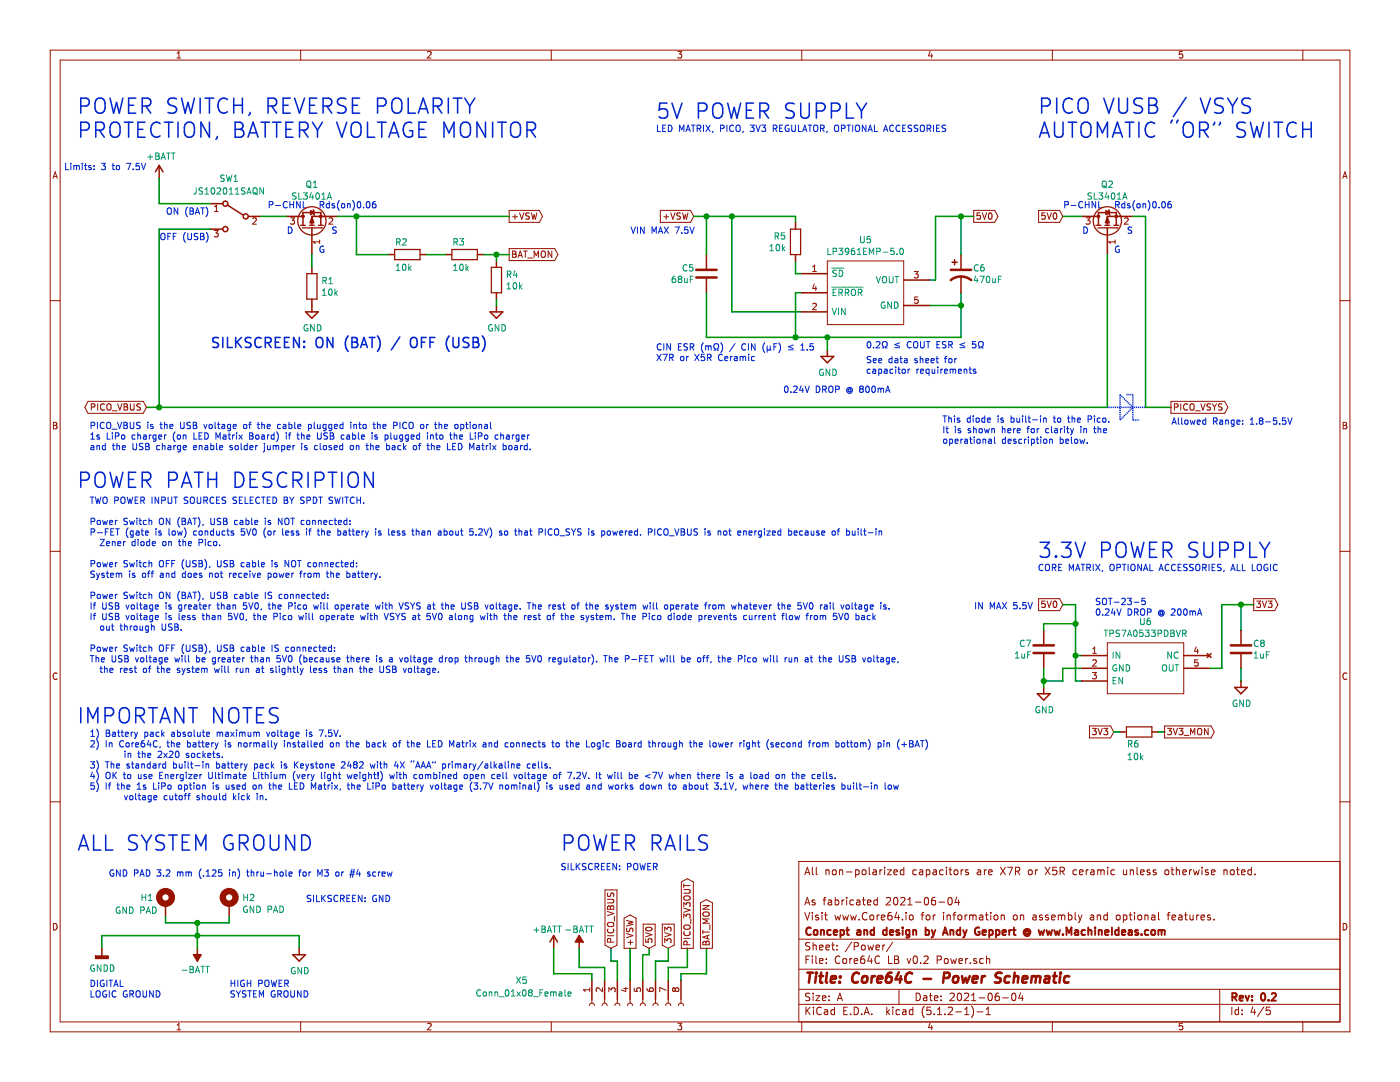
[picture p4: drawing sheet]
EESchema Schematic File Version 4
LIBS:Core64C LB v0.2-cache
EELAYER 29 0
EELAYER END
$Descr A 11000 8500
encoding utf-8
Sheet 4 5
Title "Core64C - Power Schematic"
Date "2021-06-04"
Rev "0.2"
Comp "Concept and design by Andy Geppert @ www.MachineIdeas.com"
Comment1 "Visit www.Core64.io for information on assembly and optional features."
Comment2 "As fabricated 2021-06-04"
Comment3 ""
Comment4 "All non-polarized capacitors are X7R or X5R ceramic unless otherwise noted."
$EndDescr
$Comp
L power:+BATT #PWR0101
U 1 1
P 1250 1400
AR Path="/5E7548ED/5D2956F9" Ref="#PWR0101"  Part="1" 
AR Path="/5E755AC8/5D254AE8/5D2956F9" Ref="#PWR?"  Part="1" 
F 0 "#PWR0101" H 1250 1250 50  0001 C CNN
F 1 "+BATT" H 1265 1573 50  0000 C CNN
F 2 "" H 1250 1400 50  0001 C CNN
F 3 "" H 1250 1400 50  0001 C CNN
	1    1250 1400
	1    0    0    -1  
$EndComp
$Comp
L power:-BATT #PWR0104
U 1 1
P 1550 7450
AR Path="/5E7548ED/5D30A5B6" Ref="#PWR0104"  Part="1" 
AR Path="/5E755AC8/5D254AE8/5D30A5B6" Ref="#PWR?"  Part="1" 
F 0 "#PWR0104" H 1550 7300 50  0001 C CNN
F 1 "-BATT" H 1565 7623 50  0000 C CNN
F 2 "" H 1550 7450 50  0001 C CNN
F 3 "" H 1550 7450 50  0001 C CNN
	1    1550 7450
	-1   0    0    1   
$EndComp
Text Notes 8150 4500 0    50   ~ 0
CORE MATRIX, OPTIONAL ACCESSORIES, ALL LOGIC
$Comp
L Switch:SW_SPDT SW1
U 1 1
P 1850 1700
AR Path="/5E7548ED/5E9AF194" Ref="SW1"  Part="1" 
AR Path="/5E755AC8/5D254AE8/5E9AF194" Ref="SW?"  Part="1" 
F 0 "SW1" H 1900 2000 50  0000 C CNN
F 1 "JS102011SAQN" H 1900 1900 50  0000 C CNN
F 2 "Button_Switch_SMD:SW_SPDT_CK-JS102011SAQN_Core64_Recessed" H 1850 1700 50  0001 C CNN
F 3 "~" H 1850 1700 50  0001 C CNN
F 4 "C221660" H 1850 1700 50  0001 C CNN "LCSC"
	1    1850 1700
	-1   0    0    -1  
$EndComp
$Comp
L power:-BATT #PWR0106
U 1 1
P 4550 7450
AR Path="/5E7548ED/5E792BE2" Ref="#PWR0106"  Part="1" 
AR Path="/5E755AC8/5D254AE8/5E792BE2" Ref="#PWR?"  Part="1" 
F 0 "#PWR0106" H 4550 7300 50  0001 C CNN
F 1 "-BATT" H 4550 7600 50  0000 C CNN
F 2 "" H 4550 7450 50  0001 C CNN
F 3 "" H 4550 7450 50  0001 C CNN
	1    4550 7450
	1    0    0    -1  
$EndComp
Wire Wire Line
	1250 1400 1250 1600
Text GLabel 9850 4750 2    50   Output ~ 0
3V3
Text Notes 600  1100 0    118  ~ 0
POWER SWITCH, REVERSE POLARITY\nPROTECTION, BATTERY VOLTAGE MONITOR
Text Notes 8150 4400 0    118  ~ 0
3.3V POWER SUPPLY
Text Notes 5150 1050 0    50   ~ 0
LED MATRIX, PICO, 3V3 REGULATOR, OPTIONAL ACCESSORIES
$Comp
L Device:R R?
U 1 1
P 3900 2200
AR Path="/5E755787/5E800BC7" Ref="R?"  Part="1" 
AR Path="/5E755AC8/5D2551FF/5E800BC7" Ref="R?"  Part="1" 
AR Path="/5E7548ED/5E800BC7" Ref="R4"  Part="1" 
F 0 "R4" H 3970 2246 50  0000 L CNN
F 1 "10k" H 3970 2155 50  0000 L CNN
F 2 "Resistor_SMD:R_0805_2012Metric" V 3830 2200 50  0001 C CNN
F 3 "~" H 3900 2200 50  0001 C CNN
F 4 "C17414" H 3900 2200 50  0001 C CNN "LCSC"
	1    3900 2200
	1    0    0    -1  
$EndComp
Text GLabel 4000 2000 2    50   Output ~ 0
BAT_MON
Text Notes 600  6700 0    118  ~ 0
ALL SYSTEM GROUND
$Comp
L Connector:Conn_01x08_Female J?
U 1 1
P 4950 7900
AR Path="/5E75D6AB/5E8E7260" Ref="J?"  Part="1" 
AR Path="/5E7548ED/5E8E7260" Ref="X5"  Part="1" 
F 0 "X5" V 4750 8700 50  0000 L CNN
F 1 "Conn_01x08_Female" V 4850 8350 50  0000 L CNN
F 2 "Connector_PinSocket_2.54mm:PinSocket_1x08_P2.54mm_Vertical" H 4950 7900 50  0001 C CNN
F 3 "~" H 4950 7900 50  0001 C CNN
F 4 "DNP" H 4950 7900 50  0001 C CNN "Populate"
F 5 "Yes" H 4950 7900 50  0001 C CNN "User Optional"
	1    4950 7900
	0    -1   1    0   
$EndComp
Text GLabel 5250 7450 1    50   Input ~ 0
3V3
Wire Wire Line
	1250 1600 1650 1600
$Comp
L power:+BATT #PWR0157
U 1 1
P 4350 7450
AR Path="/5E7548ED/5E8F0624" Ref="#PWR0157"  Part="1" 
AR Path="/5E755AC8/5D254AE8/5E8F0624" Ref="#PWR?"  Part="1" 
F 0 "#PWR0157" H 4350 7300 50  0001 C CNN
F 1 "+BATT" H 4400 7600 50  0000 C CNN
F 2 "" H 4350 7450 50  0001 C CNN
F 3 "" H 4350 7450 50  0001 C CNN
	1    4350 7450
	-1   0    0    -1  
$EndComp
Text GLabel 4950 7450 1    50   Output ~ 0
+VSW
Wire Wire Line
	4350 7450 4350 7650
Wire Wire Line
	4650 7650 4650 7700
Wire Wire Line
	4750 7600 4750 7700
Wire Wire Line
	4800 7450 4800 7550
Wire Wire Line
	4850 7550 4850 7700
Wire Wire Line
	5250 7450 5250 7550
Wire Wire Line
	5250 7550 5150 7550
Wire Wire Line
	5150 7550 5150 7700
Wire Wire Line
	5400 7450 5400 7600
Wire Wire Line
	5400 7600 5250 7600
Wire Wire Line
	5250 7600 5250 7700
Wire Wire Line
	5550 7450 5550 7650
Wire Wire Line
	5550 7650 5350 7650
Wire Wire Line
	5350 7650 5350 7700
Wire Wire Line
	5050 7500 5050 7700
$Comp
L Mechanical:MountingHole_Pad H2
U 1 1
P 1800 7100
F 0 "H2" H 1900 7150 50  0000 L CNN
F 1 "GND PAD" H 1900 7057 50  0000 L CNN
F 2 "MountingHole:MountingHole_3.2mm_M3_Pad_Via" H 1800 7100 50  0001 C CNN
F 3 "None..." H 1800 7100 50  0001 C CNN
F 4 "DNP" H 1800 7100 50  0001 C CNN "Populate"
F 5 "Mounting Hole" H 1800 7100 50  0001 C CNN "Description"
	1    1800 7100
	1    0    0    -1  
$EndComp
$Comp
L Mechanical:MountingHole_Pad H1
U 1 1
P 1300 7100
F 0 "H1" H 1100 7150 50  0000 L CNN
F 1 "GND PAD" H 900 7050 50  0000 L CNN
F 2 "MountingHole:MountingHole_3.2mm_M3_Pad_Via" H 1300 7100 50  0001 C CNN
F 3 "None..." H 1300 7100 50  0001 C CNN
F 4 "DNP" H 1300 7100 50  0001 C CNN "Populate"
F 5 "Mounting Hole" H 1300 7100 50  0001 C CNN "Description"
	1    1300 7100
	1    0    0    -1  
$EndComp
Text Notes 4400 6700 0    118  ~ 0
POWER RAILS
Wire Wire Line
	5050 7500 5100 7500
Wire Wire Line
	5100 7500 5100 7450
Wire Wire Line
	1550 7350 1550 7450
Wire Wire Line
	2350 7450 2350 7350
Text Notes 1800 7850 0    50   ~ 0
HIGH POWER\nSYSTEM GROUND
$Comp
L power:GND #PWR0115
U 1 1
P 2350 7450
AR Path="/5E7548ED/5E8C20D5" Ref="#PWR0115"  Part="1" 
AR Path="/5E755AC8/5D254AE8/5E8C20D5" Ref="#PWR?"  Part="1" 
F 0 "#PWR0115" H 2350 7200 50  0001 C CNN
F 1 "GND" H 2355 7275 50  0000 C CNN
F 2 "" H 2350 7450 50  0001 C CNN
F 3 "" H 2350 7450 50  0001 C CNN
	1    2350 7450
	1    0    0    -1  
$EndComp
Text Notes 700  7850 0    50   ~ 0
DIGITAL\nLOGIC GROUND
Connection ~ 1550 7350
Wire Wire Line
	1550 7350 2350 7350
$Comp
L power:GND #PWR0167
U 1 1
P 3900 2400
AR Path="/5E7548ED/5E93E34A" Ref="#PWR0167"  Part="1" 
AR Path="/5E755AC8/5D254AE8/5E93E34A" Ref="#PWR?"  Part="1" 
F 0 "#PWR0167" H 3900 2150 50  0001 C CNN
F 1 "GND" H 3905 2225 50  0000 C CNN
F 2 "" H 3900 2400 50  0001 C CNN
F 3 "" H 3900 2400 50  0001 C CNN
	1    3900 2400
	1    0    0    -1  
$EndComp
Wire Wire Line
	3900 2350 3900 2400
$Comp
L Device:C C?
U 1 1
P 9750 5100
AR Path="/5E755787/5EBB706E" Ref="C?"  Part="1" 
AR Path="/5E755AC8/5D2551FF/5EBB706E" Ref="C?"  Part="1" 
AR Path="/5EA63449/5EBB706E" Ref="C?"  Part="1" 
AR Path="/5E7548ED/5EBB706E" Ref="C8"  Part="1" 
F 0 "C8" H 9841 5146 50  0000 L CNN
F 1 "1uF" H 9841 5055 50  0000 L CNN
F 2 "Capacitor_SMD:C_0805_2012Metric" H 9750 5100 50  0001 C CNN
F 3 "~" H 9750 5100 50  0001 C CNN
F 4 "C16834" H 9750 5100 50  0001 C CNN "LCSC"
	1    9750 5100
	1    0    0    -1  
$EndComp
Wire Wire Line
	1300 7200 1300 7250
Wire Wire Line
	800  7350 1550 7350
Wire Wire Line
	800  7350 800  7450
Text Notes 2250 1850 0    50   ~ 0
D
Text Notes 2500 2000 0    50   ~ 0
G
Text Notes 2600 1850 0    50   ~ 0
S
$Comp
L power:GND #PWR0110
U 1 1
P 2450 2400
AR Path="/5E7548ED/5F53E985" Ref="#PWR0110"  Part="1" 
AR Path="/5E755AC8/5D254AE8/5F53E985" Ref="#PWR?"  Part="1" 
F 0 "#PWR0110" H 2450 2150 50  0001 C CNN
F 1 "GND" H 2455 2225 50  0000 C CNN
F 2 "" H 2450 2400 50  0001 C CNN
F 3 "" H 2450 2400 50  0001 C CNN
	1    2450 2400
	1    0    0    -1  
$EndComp
Text Notes 1650 2750 0    79   ~ 0
SILKSCREEN: ON (BAT) / OFF (USB)
Text GLabel 4000 1700 2    50   Output ~ 0
+VSW
Text GLabel 5450 1700 0    50   Input ~ 0
+VSW
$Comp
L power:GND #PWR0113
U 1 1
P 6500 2750
AR Path="/5E7548ED/5F56E724" Ref="#PWR0113"  Part="1" 
AR Path="/5E755AC8/5D254AE8/5F56E724" Ref="#PWR?"  Part="1" 
F 0 "#PWR0113" H 6500 2500 50  0001 C CNN
F 1 "GND" H 6505 2575 50  0000 C CNN
F 2 "" H 6500 2750 50  0001 C CNN
F 3 "" H 6500 2750 50  0001 C CNN
	1    6500 2750
	1    0    0    -1  
$EndComp
Text Notes 5150 950  0    118  ~ 0
5V POWER SUPPLY
Text GLabel 7650 1700 2    50   Output ~ 0
5V0
Text GLabel 5100 7450 1    50   Input ~ 0
5V0
Text GLabel 4800 7450 1    50   Input ~ 0
PICO_VBUS
Wire Wire Line
	1550 7250 1300 7250
$Comp
L power:GNDD #PWR0103
U 1 1
P 800 7450
AR Path="/5E7548ED/5D31E05B" Ref="#PWR0103"  Part="1" 
AR Path="/5E755AC8/5D254AE8/5D31E05B" Ref="#PWR?"  Part="1" 
F 0 "#PWR0103" H 800 7200 50  0001 C CNN
F 1 "GNDD" H 804 7295 50  0000 C CNN
F 2 "" H 800 7450 50  0001 C CNN
F 3 "" H 800 7450 50  0001 C CNN
	1    800  7450
	1    0    0    -1  
$EndComp
Wire Wire Line
	1550 7250 1550 7350
Wire Wire Line
	1550 7250 1800 7250
Wire Wire Line
	1800 7250 1800 7200
Connection ~ 1550 7250
Text Notes 2100 1650 0    50   ~ 0
P-CHNL
Wire Wire Line
	4350 7650 4650 7650
Wire Wire Line
	4550 7600 4750 7600
Wire Wire Line
	4800 7550 4850 7550
Wire Wire Line
	4950 7450 4950 7700
Text Notes 8600 4850 0    50   ~ 0
SOT-23-5\n0.24V DROP @ 200mA
$Comp
L power:GND #PWR0119
U 1 1
P 8200 5400
AR Path="/5E7548ED/5F5C202C" Ref="#PWR0119"  Part="1" 
AR Path="/5E755AC8/5D254AE8/5F5C202C" Ref="#PWR?"  Part="1" 
F 0 "#PWR0119" H 8200 5150 50  0001 C CNN
F 1 "GND" H 8205 5225 50  0000 C CNN
F 2 "" H 8200 5400 50  0001 C CNN
F 3 "" H 8200 5400 50  0001 C CNN
	1    8200 5400
	1    0    0    -1  
$EndComp
$Comp
L Device:C C?
U 1 1
P 8200 5100
AR Path="/5E755787/5F5DC13F" Ref="C?"  Part="1" 
AR Path="/5E755AC8/5D2551FF/5F5DC13F" Ref="C?"  Part="1" 
AR Path="/5EA63449/5F5DC13F" Ref="C?"  Part="1" 
AR Path="/5E7548ED/5F5DC13F" Ref="C7"  Part="1" 
F 0 "C7" H 8291 5146 50  0000 L CNN
F 1 "1uF" H 8291 5055 50  0000 L CNN
F 2 "Capacitor_SMD:C_0805_2012Metric" H 8200 5100 50  0001 C CNN
F 3 "~" H 8200 5100 50  0001 C CNN
F 4 "C16834" H 8200 5100 50  0001 C CNN "LCSC"
	1    8200 5100
	-1   0    0    -1  
$EndComp
Wire Wire Line
	9500 5250 9600 5250
$Comp
L power:GND #PWR0160
U 1 1
P 9750 5350
AR Path="/5E7548ED/5F5FF918" Ref="#PWR0160"  Part="1" 
AR Path="/5E755AC8/5D254AE8/5F5FF918" Ref="#PWR?"  Part="1" 
F 0 "#PWR0160" H 9750 5100 50  0001 C CNN
F 1 "GND" H 9755 5175 50  0000 C CNN
F 2 "" H 9750 5350 50  0001 C CNN
F 3 "" H 9750 5350 50  0001 C CNN
	1    9750 5350
	1    0    0    -1  
$EndComp
Wire Wire Line
	9600 5250 9600 4750
Wire Wire Line
	9750 5250 9750 5350
Wire Wire Line
	8200 4950 8200 4900
Wire Wire Line
	8200 4900 8450 4900
Wire Wire Line
	8450 5150 8500 5150
Wire Wire Line
	8450 5150 8450 5350
Wire Wire Line
	8450 5350 8500 5350
Connection ~ 8450 5150
Connection ~ 8450 4900
Wire Wire Line
	8450 4900 8450 5150
Wire Wire Line
	8500 5250 8350 5250
Wire Wire Line
	8350 5250 8350 5350
Wire Wire Line
	8200 5250 8200 5350
Wire Wire Line
	8350 5350 8200 5350
Connection ~ 8200 5350
Wire Wire Line
	8200 5350 8200 5400
Text GLabel 8350 4750 0    50   Input ~ 0
5V0
$Comp
L Device:C C?
U 1 1
P 5550 2150
AR Path="/5E755787/5F69C890" Ref="C?"  Part="1" 
AR Path="/5E755AC8/5D2551FF/5F69C890" Ref="C?"  Part="1" 
AR Path="/5EA63449/5F69C890" Ref="C?"  Part="1" 
AR Path="/5E7548ED/5F69C890" Ref="C5"  Part="1" 
F 0 "C5" H 5641 2196 50  0000 L CNN
F 1 "68uF" H 5641 2105 50  0000 L CNN
F 2 "Capacitor_SMD:C_1206_3216Metric" H 5550 2150 50  0001 C CNN
F 3 "https://product.tdk.com/en/search/capacitor/ceramic/mlcc/info?part_no=C3216X5R1A686M160AC" H 5550 2150 50  0001 C CNN
	1    5550 2150
	-1   0    0    -1  
$EndComp
Wire Wire Line
	6300 2300 6250 2300
Wire Wire Line
	7300 2400 7550 2400
Wire Wire Line
	7300 2200 7350 2200
Wire Wire Line
	7550 2300 7550 2400
Connection ~ 7550 2400
Wire Wire Line
	8350 4750 8450 4750
Wire Wire Line
	8450 4750 8450 4900
Wire Wire Line
	7550 2400 7550 2650
Wire Wire Line
	5550 2300 5550 2650
Wire Wire Line
	5550 2650 6250 2650
Wire Wire Line
	6500 2650 6500 2750
Wire Wire Line
	5450 1700 5550 1700
Connection ~ 5550 1700
Wire Wire Line
	6300 2150 6250 2150
Wire Wire Line
	6250 2150 6250 2050
Wire Wire Line
	6250 1700 6250 1750
$Comp
L Device:R R?
U 1 1
P 6250 1900
AR Path="/5E755787/5F535DE4" Ref="R?"  Part="1" 
AR Path="/5E755AC8/5D2551FF/5F535DE4" Ref="R?"  Part="1" 
AR Path="/5E7548ED/5F535DE4" Ref="R5"  Part="1" 
F 0 "R5" H 6320 1946 50  0000 L CNN
F 1 "10k" H 6320 1855 50  0000 L CNN
F 2 "Resistor_SMD:R_0805_2012Metric" V 6180 1900 50  0001 C CNN
F 3 "~" H 6250 1900 50  0001 C CNN
F 4 "C17414" H 6250 1900 50  0001 C CNN "LCSC"
	1    6250 1900
	-1   0    0    -1  
$EndComp
Wire Wire Line
	5550 1700 5750 1700
Wire Wire Line
	5550 1700 5550 2000
Wire Wire Line
	5750 1700 5750 2450
Wire Wire Line
	5750 2450 6300 2450
Connection ~ 5750 1700
Connection ~ 6500 2650
Wire Wire Line
	6500 2650 7550 2650
Wire Wire Line
	6250 2300 6250 2650
Connection ~ 6250 2650
Wire Wire Line
	6250 2650 6500 2650
Text Notes 5150 2850 0    50   ~ 0
CIN ESR (mΩ) / CIN (μF) ≤ 1.5\nX7R or X5R Ceramic
Text Notes 6800 2750 0    50   ~ 0
0.2Ω ≤ COUT ESR ≤ 5Ω
Text Notes 6800 2950 0    50   ~ 0
See data sheet for\ncapacitor requirements
Text Notes 850  6900 0    50   ~ 0
GND PAD 3.2 mm (.125 in) thru-hole for M3 or #4 screw
Text Notes 2400 7100 0    50   ~ 0
SILKSCREEN: GND
Text Notes 4400 6850 0    50   ~ 0
SILKSCREEN: POWER
Text Notes 1300 1700 0    50   ~ 0
ON (BAT)
Text Notes 1250 1900 0    50   ~ 0
OFF (USB)
$Comp
L Device:R R?
U 1 1
P 2450 2250
AR Path="/5E755787/5FB0C27F" Ref="R?"  Part="1" 
AR Path="/5E755AC8/5D2551FF/5FB0C27F" Ref="R?"  Part="1" 
AR Path="/5E7548ED/5FB0C27F" Ref="R1"  Part="1" 
F 0 "R1" H 2520 2296 50  0000 L CNN
F 1 "10k" H 2520 2205 50  0000 L CNN
F 2 "Resistor_SMD:R_0805_2012Metric" V 2380 2250 50  0001 C CNN
F 3 "~" H 2450 2250 50  0001 C CNN
F 4 "C17414" H 2450 2250 50  0001 C CNN "LCSC"
	1    2450 2250
	1    0    0    -1  
$EndComp
$Comp
L Device:Q_PMOS_GSD Q1
U 1 1
P 2450 1800
F 0 "Q1" V 2796 1800 50  0000 C CNN
F 1 "SL3401A" V 2703 1800 50  0000 C CNN
F 2 "Digikey:SOT-23-3" H 2650 1900 50  0001 C CNN
F 3 "https://www.infineon.com/dgdl/BSS315P_Rev2.3.pdf?folderId=db3a304314dca38901154a72e3951a65&fileId=db3a304330f686060130ff61f31b7f06" H 2450 1800 50  0001 C CNN
F 4 "C350311" V 2450 1800 50  0001 C CNN "LCSC"
F 5 "P-Channel 30V 4.2A 2V @ 250uA 50mΩ @ 4.2A,10V 1.4W SOT-23 MOSFETs RoHS" H 2450 1800 50  0001 C CNN "Description"
	1    2450 1800
	0    -1   -1   0   
$EndComp
Text Notes 2500 1650 0    50   ~ 0
Rds(on)0.06
Text Notes 4950 1850 0    50   ~ 0
VIN MAX 7.5V
Text Notes 6150 3100 0    50   ~ 0
0.24V DROP @ 800mA
Text Notes 7650 4800 0    50   ~ 0
IN MAX 5.5V
Wire Wire Line
	5750 1700 6250 1700
Wire Wire Line
	1250 3200 1250 1800
Wire Wire Line
	2050 1700 2250 1700
Wire Wire Line
	2450 2000 2450 2100
$Comp
L Device:R R?
U 1 1
P 3200 2000
AR Path="/5E755787/61185D18" Ref="R?"  Part="1" 
AR Path="/5E755AC8/5D2551FF/61185D18" Ref="R?"  Part="1" 
AR Path="/5E7548ED/61185D18" Ref="R2"  Part="1" 
F 0 "R2" V 3100 1900 50  0000 L CNN
F 1 "10k" V 3300 1900 50  0000 L CNN
F 2 "Resistor_SMD:R_0805_2012Metric" V 3130 2000 50  0001 C CNN
F 3 "~" H 3200 2000 50  0001 C CNN
F 4 "C17414" H 3200 2000 50  0001 C CNN "LCSC"
	1    3200 2000
	0    1    1    0   
$EndComp
$Comp
L Device:R R?
U 1 1
P 3650 2000
AR Path="/5E755787/611871D3" Ref="R?"  Part="1" 
AR Path="/5E755AC8/5D2551FF/611871D3" Ref="R?"  Part="1" 
AR Path="/5E7548ED/611871D3" Ref="R3"  Part="1" 
F 0 "R3" V 3550 1900 50  0000 L CNN
F 1 "10k" V 3750 1900 50  0000 L CNN
F 2 "Resistor_SMD:R_0805_2012Metric" V 3580 2000 50  0001 C CNN
F 3 "~" H 3650 2000 50  0001 C CNN
F 4 "C17414" H 3650 2000 50  0001 C CNN "LCSC"
	1    3650 2000
	0    1    1    0   
$EndComp
Wire Wire Line
	3350 2000 3500 2000
Wire Wire Line
	7350 1700 7550 1700
Wire Wire Line
	9600 4750 9750 4750
Wire Wire Line
	9750 4750 9750 4950
Connection ~ 9750 4750
Wire Wire Line
	9750 4750 9850 4750
Wire Wire Line
	7350 1700 7350 2200
$Comp
L Device:CP1 C?
U 1 1
P 7550 2150
AR Path="/5E755787/5F69BA6F" Ref="C?"  Part="1" 
AR Path="/5E755AC8/5D2551FF/5F69BA6F" Ref="C?"  Part="1" 
AR Path="/5EA63449/5F69BA6F" Ref="C?"  Part="1" 
AR Path="/5E7548ED/5F69BA6F" Ref="C6"  Part="1" 
F 0 "C6" H 7641 2196 50  0000 L CNN
F 1 "470uF" H 7641 2105 50  0000 L CNN
F 2 "Capacitor_SMD:CP_Elec_6.3x7.7" H 7550 2150 50  0001 C CNN
F 3 "" H 7550 2150 50  0001 C CNN
F 4 "565-EMHL100ARA471MHA0GCT-ND" H 7550 2150 50  0001 C CNN "Digi-Key_PN"
F 5 "https://www.digikey.com/product-detail/en/united-chemi-con/EMZR100ADA471MF80G/565-4318-1-ND/5824833" H 7550 2150 50  0001 C CNN "DK_Detail_Page"
F 6 "Capacitor, Electrolytic ±20% 10V 6.3mm 7.7mm" H 7550 2150 50  0001 C CNN "Description"
F 7 "C335982" H 7550 2150 50  0001 C CNN "LCSC"
F 8 "United Chemi-Conn" H 7550 2150 50  0001 C CNN "Manufacturer"
F 9 "yes" H 7550 2150 50  0001 C CNN "Populate"
	1    7550 2150
	1    0    0    -1  
$EndComp
Wire Wire Line
	7550 2000 7550 1700
Connection ~ 7550 1700
Wire Wire Line
	7550 1700 7650 1700
Wire Wire Line
	3800 2000 3900 2000
Wire Wire Line
	3900 2050 3900 2000
Text Notes 9200 3350 0    50   ~ 0
Allowed Range: 1.8-5.5V
Text Notes 8500 1850 0    50   ~ 0
D
Text Notes 8750 2000 0    50   ~ 0
G
Text Notes 8850 1850 0    50   ~ 0
S
Text Notes 8350 1650 0    50   ~ 0
P-CHNL
$Comp
L Device:Q_PMOS_GSD Q2
U 1 1
P 8700 1800
F 0 "Q2" V 9046 1800 50  0000 C CNN
F 1 "SL3401A" V 8953 1800 50  0000 C CNN
F 2 "Digikey:SOT-23-3" H 8900 1900 50  0001 C CNN
F 3 "https://www.infineon.com/dgdl/BSS315P_Rev2.3.pdf?folderId=db3a304314dca38901154a72e3951a65&fileId=db3a304330f686060130ff61f31b7f06" H 8700 1800 50  0001 C CNN
F 4 "C350311" H 8700 1800 50  0001 C CNN "LCSC"
F 5 "P-Channel 30V 4.2A 2V @ 250uA 50mΩ @ 4.2A,10V 1.4W SOT-23 MOSFETs RoHS" H 8700 1800 50  0001 C CNN "Description"
	1    8700 1800
	0    -1   -1   0   
$EndComp
Text Notes 8750 1650 0    50   ~ 0
Rds(on)0.06
Wire Wire Line
	8900 1700 9000 1700
Wire Wire Line
	8700 3200 8700 2000
Wire Wire Line
	8350 1700 8500 1700
Wire Wire Line
	9000 1700 9000 3200
Wire Wire Line
	1150 3200 1250 3200
Text GLabel 8350 1700 0    50   Input ~ 0
5V0
Wire Wire Line
	9000 3200 9200 3200
Text GLabel 9200 3200 2    50   Output ~ 0
PICO_VSYS
Text GLabel 5400 7450 1    50   Output ~ 0
PICO_3V3OUT
Wire Wire Line
	4550 7450 4550 7600
Text GLabel 5550 7450 1    50   Output ~ 0
BAT_MON
Text GLabel 1150 3200 0    50   BiDi ~ 0
PICO_VBUS
Connection ~ 1250 3200
Wire Wire Line
	1250 1800 1650 1800
Connection ~ 3900 2000
Wire Wire Line
	3900 2000 4000 2000
Wire Wire Line
	1250 3200 8700 3200
Text Notes 700  5300 0    50   ~ 0
TWO POWER INPUT SOURCES SELECTED BY SPDT SWITCH.\n\nPower Switch ON (BAT), USB cable is NOT connected:\nP-FET (gate is low) conducts 5V0 (or less if the battery is less than about 5.2V) so that PICO_SYS is powered. PICO_VBUS is not energized because of built-in\n  Zener diode on the Pico.\n\nPower Switch OFF (USB), USB cable is NOT connected:\nSystem is off and does not receive power from the battery.\n\nPower Switch ON (BAT), USB cable IS connected:\nIf USB voltage is greater than 5V0, the Pico will operate with VSYS at the USB voltage. The rest of the system will operate from whatever the 5V0 rail voltage is.\nIf USB voltage is less than 5V0, the Pico will operate with VSYS at 5V0 along with the rest of the system. The Pico diode prevents current flow from 5V0 back \n  out through USB.\n\nPower Switch OFF (USB), USB cable IS connected:\nThe USB voltage will be greater than 5V0 (because there is a voltage drop through the 5V0 regulator). The P-FET will be off, the Pico will run at the USB voltage, \n  the rest of the system will run at slightly less than the USB voltage.
Text Notes 8150 1100 0    118  ~ 0
PICO VUSB / VSYS\nAUTOMATIC “OR” SWITCH
Text Notes 7400 3500 0    50   ~ 0
This diode is built-in to the Pico.\nIt is shown here for clarity in the\noperational description below.
Text Notes 700  3550 0    50   ~ 0
PICO_VBUS is the USB voltage of the cable plugged into the PICO or the optional\n1s LiPo charger (on LED Matrix Board) if the USB cable is plugged into the LiPo charger\nand the USB charge enable solder jumper is closed on the back of the LED Matrix board.\n
Text Notes 600  3850 0    118  ~ 0
POWER PATH DESCRIPTION
$Comp
L Device:R R?
U 1 1
P 8950 5750
AR Path="/5E755787/60ABB2DF" Ref="R?"  Part="1" 
AR Path="/5E755AC8/5D2551FF/60ABB2DF" Ref="R?"  Part="1" 
AR Path="/60ABB2DF" Ref="R?"  Part="1" 
AR Path="/5E7548ED/60ABB2DF" Ref="R6"  Part="1" 
F 0 "R6" V 8850 5650 50  0000 L CNN
F 1 "10k" V 8750 5650 50  0000 L CNN
F 2 "Resistor_SMD:R_0805_2012Metric" V 8880 5750 50  0001 C CNN
F 3 "~" H 8950 5750 50  0001 C CNN
F 4 "C17414" H 8950 5750 50  0001 C CNN "LCSC"
	1    8950 5750
	0    1    -1   0   
$EndComp
Text GLabel 8750 5750 0    50   Input ~ 0
3V3
Wire Wire Line
	8750 5750 8800 5750
Wire Wire Line
	9100 5750 9150 5750
Text GLabel 9150 5750 2    50   Output ~ 0
3V3_MON
Wire Wire Line
	2650 1700 2800 1700
Wire Wire Line
	2800 2000 2800 1700
Connection ~ 2800 1700
Wire Wire Line
	2800 1700 4000 1700
Wire Wire Line
	2800 2000 3050 2000
Wire Notes Line
	8700 3200 9000 3200
Wire Notes Line
	8800 3100 8800 3300
Wire Notes Line
	8800 3300 8900 3200
Wire Notes Line
	8800 3100 8900 3200
Wire Notes Line
	8850 3100 8900 3100
Wire Notes Line
	8900 3100 8900 3300
Wire Notes Line
	8900 3300 8950 3300
Text Notes 700  6300 0    50   ~ 0
1) Battery pack absolute maximum voltage is 7.5V.\n2) In Core64C, the battery is normally installed on the back of the LED Matrix and connects to the Logic Board through the lower right (second from bottom) pin (+BAT)\n       in the 2x20 sockets.\n3) The standard built-in battery pack is Keystone 2482 with 4X “AAA” primary/alkaline cells.\n4) OK to use Energizer Ultimate Lithium (very light weight!) with combined open cell voltage of 7.2V. It will be <7V when there is a load on the cells.\n5) If the 1s LiPo option is used on the LED Matrix, the LiPo battery voltage (3.7V nominal) is used and works down to about 3.1V, where the batteries built-in low\n       voltage cutoff should kick in.
Text Notes 600  5700 0    118  ~ 0
IMPORTANT NOTES
Text Notes 500  1350 0    50   ~ 0
Limits: 3 to 7.5V
$Comp
L TPS7A0533PDBVR:TPS7A0533PDBVR U6
U 1 1
P 8500 5150
F 0 "U6" H 9000 5418 50  0000 C CNN
F 1 "TPS7A0533PDBVR" H 9000 5325 50  0000 C CNN
F 2 "TPS7A0533PDBVR:SOT95P280X145-5N" H 9350 5250 50  0001 L CNN
F 3 "http://www.ti.com/lit/gpn/tps7a05" H 9350 5150 50  0001 L CNN
F 4 "1-A, ultra-low-IQ, 200-mA low-dropout (LDO) regulator in a small-sized package" H 9350 5050 50  0001 L CNN "Description"
F 5 "1.45" H 9350 4950 50  0001 L CNN "Height"
F 6 "Texas Instruments" H 9350 4850 50  0001 L CNN "Manufacturer_Name"
F 7 "TPS7A0533PDBVR" H 9350 4750 50  0001 L CNN "Manufacturer_Part_Number"
F 8 "TPS7A0533PDBVR" H 9350 4650 50  0001 L CNN "Arrow Part Number"
F 9 "https://www.arrow.com/en/products/tps7a0533pdbvr/texas-instruments" H 9350 4550 50  0001 L CNN "Arrow Price/Stock"
F 10 "595-TPS7A0533PDBVR" H 9350 4450 50  0001 L CNN "Mouser Part Number"
F 11 "https://www.mouser.co.uk/ProductDetail/Texas-Instruments/TPS7A0533PDBVR?qs=vdi0iO8H4N0h9F4GOtQJBA%3D%3D" H 9350 4350 50  0001 L CNN "Mouser Price/Stock"
	1    8500 5150
	1    0    0    -1  
$EndComp
$Comp
L LP3961EMP-5.0:LP3961EMP-5.0 U5
U 1 1
P 6300 2150
F 0 "U5" H 6800 2418 50  0000 C CNN
F 1 "LP3961EMP-5.0" H 6800 2325 50  0000 C CNN
F 2 "LP3961EMP-5.0:SOT150P696X180-5N" H 7350 2250 50  0001 L CNN
F 3 "" H 7350 2150 50  0001 L CNN
F 4 "Fast Ultra Low Dropout Linear Regulators" H 7350 2050 50  0001 L CNN "Description"
F 5 "Texas Instruments" H 7350 1850 50  0001 L CNN "Manufacturer_Name"
F 6 "LP3961EMP-5.0" H 7350 1750 50  0001 L CNN "Manufacturer_Part_Number"
F 7 "LP3961EMP-5.0" H 7350 1650 50  0001 L CNN "Arrow Part Number"
F 8 "https://www.arrow.com/en/products/lp3961emp-5.0/texas-instruments" H 7350 1550 50  0001 L CNN "Arrow Price/Stock"
F 9 "926-LP3961EMP-50" H 7350 1450 50  0001 L CNN "Mouser Part Number"
F 10 "https://www.mouser.com/Search/Refine.aspx?Keyword=926-LP3961EMP-50" H 7350 1350 50  0001 L CNN "Mouser Price/Stock"
	1    6300 2150
	1    0    0    -1  
$EndComp
$EndSCHEMATC
